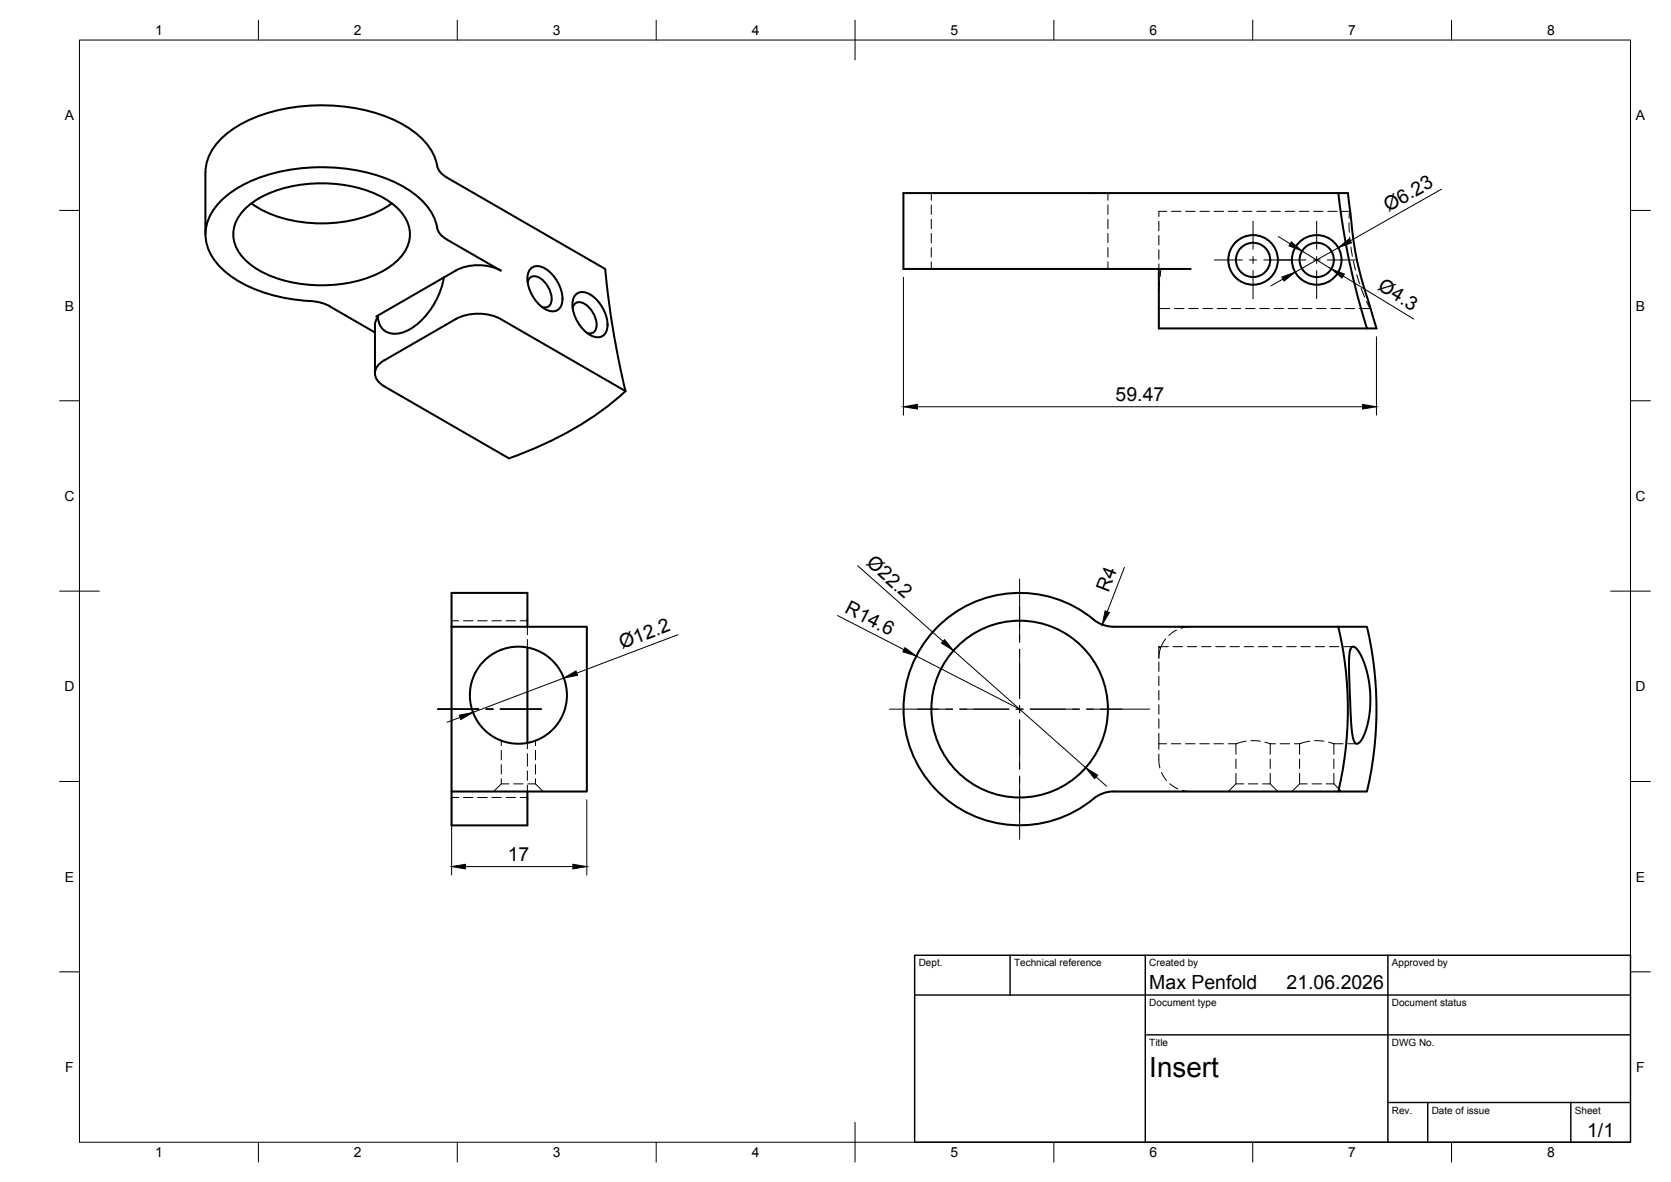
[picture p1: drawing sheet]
<svg xmlns="http://www.w3.org/2000/svg" width="420mm" height="297mm" viewBox="0 0 420 297" stroke-linecap="round" stroke-linejoin="round" font-family="sans-serif">
<!-- layer: Visible -->
<g fill="none" stroke="#000" stroke-width=".51">
<path d="M61.2 52.9a25.4 25.4 0 0 1 15.9-6.6 32.4 32.4 0 0 1 21 4.5 9.7 9.7 0 0 1 4.9 9.3 11.5 11.5 0 0 1-6.4 7.8 34.7 34.7 0 0 1-31.4 0 12.1 12.1 0 0 1-6.4-7.8 8.5 8.5 0 0 1 2.4-7.2zM63.2 51.1a31.9 31.9 0 0 0 22 4.8 28 28 0 0 0 13.3-4.8M109.9 41.7a15.1 15.1 0 0 0-7.5-9.7 43.4 43.4 0 0 0-27.7-5.2 34.1 34.1 0 0 0-18.5 7.5 12.5 12.5 0 0 0-4.5 9l-.1 15.6M109.9 41.7a4.3 4.3 0 0 0 2.3 2.8M112.2 44.5l40 23.1a223 223 0 0 0 5.1 30.7M336.5 48.5h2.4l.7 5.5a87.7 87.7 0 0 0 4.9 23l1.6 5.5h-2.4a179.3 179.3 0 0 1-7.2-34zM336.5 48.5h-109.3v19.1h72.2M95 79.7l-.6 1.1-.1 .8v12.2M112.2 60.1l13.7 7.9a12.5 12.5 0 0 0-11.3 0l-19.9 11.5 .3 .2a4.2 4.2 0 0 0 5.6 4 16.2 16.2 0 0 0 9.4-8.8l1.2-3.1 .4-2.1M112.2 60.1l-1.1-.8a4.8 4.8 0 0 1-1.5-3.4 17 17 0 0 0-8.6-9.2 46 46 0 0 0-40-.2 17.5 17.5 0 0 0-8.8 9.1 11 11 0 0 0 3.4 11.8 32.4 32.4 0 0 0 17.8 7.8l6.2 .6 2.2 .6 12.5 7.2M132.7 70.9a1.83 1.83 0 0 1 1.3-1.5 1.83 1.83 0 0 1 1.9 .6 6.2 6.2 0 0 1 2.6 6.2 1.63 1.63 0 0 1-2.2 .9M133.7 67.3a3.3 3.3 0 0 1 4 .6 9.4 9.4 0 0 1 3.7 8.1 2.61 2.61 0 0 1-1.7 2.2 2.61 2.61 0 0 1-2.7-.6 9.4 9.4 0 0 1-4.3-8.5l.2-.7z"/>
<path d="M144 77.4a1.83 1.83 0 0 1 1.3-1.5 1.83 1.83 0 0 1 1.9 .6 6.2 6.2 0 0 1 2.6 6.2 1.63 1.63 0 0 1-2.2 1M145 73.8a3.3 3.3 0 0 1 4.1 .7 9.4 9.4 0 0 1 3.6 8 2.61 2.61 0 0 1-1.7 2.2 2.61 2.61 0 0 1-2.7-.5 9.4 9.4 0 0 1-4.3-8.5l.2-.8zM291.4 67.6v14.9h52.3M96.6 90.5a3.5 3.5 0 0 0-1.9 4.7l1.1 1.3 .8 .6M96.6 90.6l18-10.4a12.5 12.5 0 0 1 11.3 0l31.4 18.1M96.6 97.1l31.4 18.1M157.3 98.3a84.7 84.7 0 0 1-29.3 16.9M113.5 157.5h34.1v41.4h-34.1zM113.5 157.5v-8.5h19.1v8.5M336.5 157.5h7.2a90.4 90.4 0 0 1 0 41.4h-7.2a90.4 90.4 0 0 0 0-41.4zM336.5 157.5h-56.5l-1.5-.2-1.5-.4a13.4 13.4 0 0 1-3.8-2.6 29.2 29.2 0 0 0-39.2 5.2 29.2 29.2 0 0 0 1.9 39.6 29.2 29.2 0 0 0 39.6 1.2l2.5-1.1 2-.3h56.5M132.6 162.7v24"/>
<path d="M339.9 162.7a1.01 1.01 0 0 1 1.4 .6 25.3 25.3 0 0 1 2.7 18.3 8.3 8.3 0 0 1-2.6 5.2 .98 .98 0 0 1-1.1-1.1l-.6-3.8-.5-12.1a17.7 17.7 0 0 1 .5-7zM113.5 198.9v8.5h19.1v-8.5"/>
<circle cx="315.1" cy="65.3" r="6.2"/>
<circle cx="315.1" cy="65.3" r="4.3"/>
<circle cx="331.1" cy="65.3" r="6.2"/>
<circle cx="331.1" cy="65.3" r="4.3"/>
<circle cx="130.4" cy="174.7" r="12.2"/>
<circle cx="256.4" cy="178.2" r="22.2"/>
</g>
<!-- layer: Hidden -->
<g fill="none" stroke="#000" stroke-width=".25">
<path d="M234.2 48.5v1.8M234.2 51.5v2.4M234.2 55.1v2.4M234.2 58.7v2.3M278.6 48.5v1.8M278.6 51.5v2.4M278.6 55.1v2.4M278.6 58.7v2.3M291.4 59.2v2.4M291.4 55.6v2.4M293.4 53.1h-2v1.3M294.6 53.1h2.3"/>
<path d="M298.1 53.1h2.4M301.7 53.1h2.4M305.3 53.1h2.4M308.8 53.1h2.4M312.4 53.1h2.4M316 53.1h2.4M319.6 53.1h2.3M323.1 53.1h2.4M326.7 53.1h2.4M330.3 53.1h2.4M333.9 53.1h2.3M337.4 53.1h2"/>
<path d="M339.2 56l.1 2.4M339.4 59.6l.1 1.4M339.6 53.6l-.2-.5-.2 1.7M234.2 62.2v2.4M234.2 65.8v1.8M278.6 62.2v2.4M278.6 65.8v1.8M291.4 66.3v1.3M291.4 62.7v2.4M291.4 77.5h2.8M291.6 70.7l-.2 2.6M291.9 67.6l-.2 1.9"/>
<path d="M295.3 77.5h2.4M298.9 77.5h2.4M302.5 77.5h2.4M306 77.5h2.4M309.6 77.5h2.4M313.2 77.5h2.4M316.8 77.5h2.4M320.3 77.5h2.4M323.9 77.5h2.4M327.5 77.5h2.4M331.1 77.5h2.3M334.6 77.5h2.4"/>
<path d="M338.2 77.5h2.4M339.7 62.1l.3 2.3M340.3 65.6l.5 2.3M341.1 69l.8 2.3M341.8 77.5h2.8M342.2 72.4l.9 2.3M343.6 75.8l1 1.7-.1-.5M113.5 156h1.8M116.5 156h2.4M120.1 156h2.4M123.7 156h2.3M127.3 156h2.3"/>
<path d="M130.8 156h1.8M132.6 157.5v2M295.8 158.3l-1.9 1.4M299.4 157.5l-2.5 .4M132.6 160.7v2M291.4 177.1v2.4M291.4 173.5v2.4M291.4 170v2.3M291.4 166.4v2.3M291.8 162.9l-.4 2.6M293.1 160.6l-1.2 2.1h-.5M293.8 162.5h-2.4v2.7"/>
<path d="M295 162.5h2.3M298.5 162.5h2.4M302.1 162.5h2.4M305.7 162.5h2.4M309.2 162.5h2.4M312.8 162.5h2.4M316.4 162.5h2.4M320 162.5h2.3M323.5 162.5h2.4M327.1 162.5h2.4M330.7 162.5h2.4M334.3 162.5h2.3"/>
<path d="M337.8 162.5h2.4M126 197h2M126 195.7v1.3l-1.9 1.9M126 186.1v1.3M126 188.6v2.4M126 192.2v2.3M129.2 197h2.3M132.6 189.4v3.1M132.6 193.7v2.4M132.6 197.3v1.6M132.6 186.7v1.5M132.7 197h1.9"/>
<path d="M134.6 197l2 1.9M134.6 186.1v1.3M134.6 188.6v2.4M134.6 192.2v2.3M134.6 195.7v1.3M291.4 184.2v2.7M291.4 180.7v2.3M291.4 189.5v2.2l.3 1.3M291.4 186.9v1.4M291.4 186.9h1.9M292.1 194.1l1.2 2M294.2 197l2 1.2"/>
<path d="M294.5 186.9h2.4M297.3 198.6l2.1 .3M298.1 186.9h2.4M301.7 186.9h2.4M305.2 186.9h2.4M308.8 186.9h2M310.8 197h1.9M310.8 194.3v2.7l-2 1.9M310.8 186.9v2.7M310.8 190.8v2.3M313.3 186.3l-2.5 .6M313.9 197h2.4"/>
<path d="M314.5 186.1l2.4 .2M317.5 197h1.9M318.1 186.5l1.3 .4M319.4 186.9h1.3M319.4 197l1.9 1.9M319.4 186.9v2.7M319.4 190.8v2.3M319.4 194.3v2.7M321.9 186.9h2.4M325.5 186.9h1.3M326.8 197h1.9M326.8 194.3v2.7l-2 1.9"/>
<path d="M326.8 186.9v2.7M326.8 190.8v2.3M329.3 186.3l-2.5 .6M329.9 197h2.4M330.5 186.1l2.4 .2M333.5 197h1.9M334.1 186.5l1.3 .4M335.4 186.9h2.3M335.4 197l1.9 1.9M335.4 186.9v2.7M335.4 190.8v2.3M335.4 194.3v2.7"/>
<path d="M338.9 186.9h2.3M113.5 200.4h1.8M116.5 200.4h2.4M120.1 200.4h2.4M123.7 200.4h2.3M127.3 200.4h2.3M130.8 200.4h1.8"/>
</g>
<!-- layer: BORDER -->
<g fill="none" stroke="#000" stroke-width=".25">
<path d="M20 10.1h390v276.9h-390zM65 5.1v5M115 5.1v5M165 5.1v5M215 5.1v10M265 5.1v5M315 5.1v5M365 5.1v5M15 52.9h5M410 52.9h5M15 100.7h5M410 100.7h5"/>
<path d="M15 148.6h10M405 148.6h10M15 196.4h5M410 196.4h5M15 244.2h5M410 244.2h5M65 287v5M115 287v5M165 287v5M215 282.1v9.9M265 287v5M315 287v5"/>
<path d="M365 287v5"/>
</g>
<!-- layer: TITLEBLOCK -->
<path d="M230 240.1h180v46.9h-180zM230 250h180M254 240.1v9.9M288 240.1v46.9M349 240.1v46.9M288 260.1h122M349 277.1h61M359 277.1v9.9M395 277.1v9.9" fill="none" stroke="#000" stroke-width=".36"/>
<!-- layer: Smart Centers -->
<g fill="none" stroke="#000" stroke-width=".25">
<path d="M315.1 55.6v7M331.1 55.6v7M305.3 65.3h7.1M314.2 65.3h1.8M315.1 64.4v1.8M315.1 68v7.1M317.8 65.3h10.6M330.2 65.3h1.8M331.1 64.4v1.8M331.1 68v7.1M333.7 65.3h7.1M256.4 145.5v15.9"/>
<path d="M110 178.2h10.4M122.2 178.2h1.8M125.8 178.2h10.3M223.7 178.2h15.9M241.3 178.2h12.4M255.5 178.2h1.8M256.4 163.1v12.4M256.4 177.3v1.8M259 178.2h12.4M273.2 178.2h15.9M256.4 180.9v12.4M256.4 195v15.9"/>
</g>
<!-- layer: FD_Dimensions -->
<g fill="none" stroke="#000" stroke-width=".25">
<path d="M321.4 59.4l3 1.9M362.5 47.5l-23 13M227.2 69.7v34.6M322.6 70.1l-3 1.7M327.4 63.1l7.3 4.5M336.5 62.3l-10.9 6.1M337.7 69.4l17.8 10.8M346.1 84.6v19.7M230.7 102.2h111.9M170.5 159.5l-25.5 9.6M210.6 154.7l16.7 8.6M215.7 142.2l21.4 19"/>
<path d="M282.7 142.6l-4.3 11.1M141.8 170.4l-22.9 8.6M230.4 164.9l26 13.3M239.7 163.5l33.3 29.4M115.7 180.3l-3.3 1.2M275.6 195.2l2.6 2.4M113.6 201v18.9M117.1 217.8h26.9M147.6 201v18.9"/>
</g>
<g fill="#000" stroke="#000" stroke-width=".25">
<path d="M322.3 69.6l3.3-1.2-2.7 2.2zM324.7 60.8l2.7 2.3-3.3-1.3zM334.7 67.6l3.3 1.3-.6 1zM336.5 62.3l2.7-2.3 .6 1zM227.2 102.2l3.5-.6v1.2zM342.6 101.6l3.5 .6-3.5 .6zM277.9 153.5l1.1 .4-1.8 3.1zM115.5 179.7l3.4-.7-3 1.8zM141.8 170.4l3-1.8 .4 1.1zM227.5 162.8l2.9 2.1-3.4-1.1zM237.5 160.7l2.2 2.8-3-1.9zM273 192.9l3 1.9-.8 .9z"/>
<path d="M113.6 217.8l3.5-.6v1.2zM144 217.2l3.6 .6-3.6 .6z"/>
</g>
<text font-size="7" x="289" y="270.6">Insert</text>
<g font-size="4.9">
<text x="349.1" y="53.3" transform="rotate(-29 349.1 53.3)">Ø6.23</text>
<text x="346.2" y="72.7" transform="rotate(31 346.2 72.7)">Ø4.3</text>
<text x="280.5" y="100.8">59.47</text>
<text x="217.6" y="141.8" transform="rotate(42 217.6 141.8)">Ø22.2</text>
<text x="278.7" y="149" transform="rotate(-69 278.7 149)">R4</text>
<text x="212.2" y="153.9" transform="rotate(27 212.2 153.9)">R14.6</text>
<text x="156.4" y="163.2" transform="rotate(-21 156.4 163.2)">Ø12.2</text>
<text x="127.7" y="216.4">17</text>
<text x="289" y="248.5">Max Penfold</text>
<text x="323.5" y="248.5">21.06.2026</text>
<text x="399.1" y="285.7">1/1</text>
</g>
<g font-size="3.5">
<text x="39" y="8.8">1</text>
<text x="89" y="8.8">2</text>
<text x="139" y="8.8">3</text>
<text x="189" y="8.8">4</text>
<text x="239" y="8.8">5</text>
<text x="289" y="8.8">6</text>
<text x="339" y="8.8">7</text>
<text x="389" y="8.8">8</text>
<text x="16.3" y="30.2">A</text>
<text x="411.3" y="30.2">A</text>
<text x="16.3" y="78">B</text>
<text x="411.3" y="78">B</text>
<text x="16.2" y="125.9">C</text>
<text x="411.2" y="125.9">C</text>
<text x="16.2" y="173.7">D</text>
<text x="411.2" y="173.7">D</text>
<text x="16.3" y="221.6">E</text>
<text x="411.3" y="221.6">E</text>
<text x="16.4" y="269.4">F</text>
<text x="411.4" y="269.4">F</text>
<text x="39" y="290.8">1</text>
<text x="89" y="290.8">2</text>
<text x="139" y="290.8">3</text>
<text x="189" y="290.8">4</text>
<text x="239" y="290.8">5</text>
<text x="289" y="290.8">6</text>
<text x="339" y="290.8">7</text>
<text x="389" y="290.8">8</text>
</g>
<g font-size="2.5">
<text x="231" y="242.9">Dept.</text>
<text x="255" y="242.9">Technical reference</text>
<text x="289" y="242.9">Created by</text>
<text x="350" y="242.9">Approved by</text>
<text x="289" y="252.8">Document type</text>
<text x="350" y="252.8">Document status</text>
<text x="289" y="262.9">Title</text>
<text x="350" y="262.9">DWG No.</text>
<text x="350" y="279.9">Rev.</text>
<text x="360" y="279.9">Date of issue</text>
<text x="396" y="279.9">Sheet</text>
</g>
</svg>
